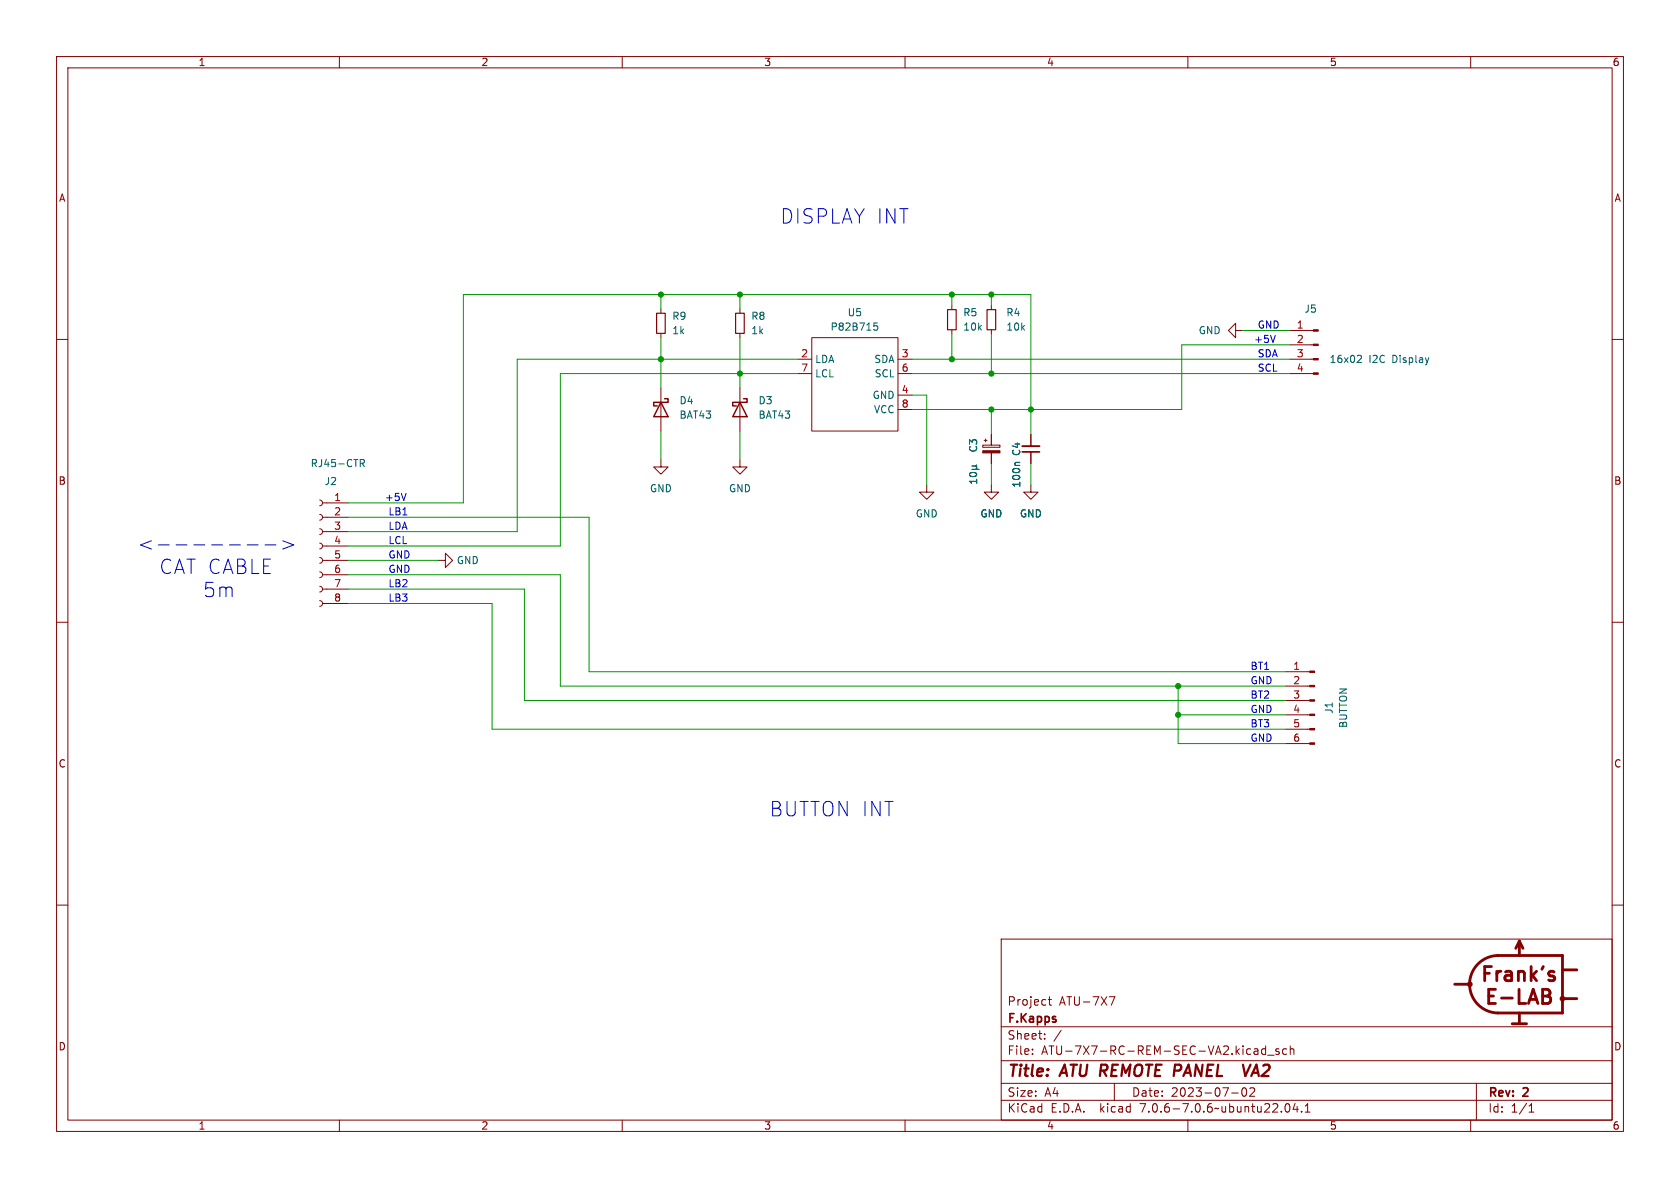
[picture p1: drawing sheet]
<svg xmlns="http://www.w3.org/2000/svg" width="297mm" height="210mm" viewBox="0 0 297 210" stroke-linecap="round" stroke-linejoin="round" font-family="sans-serif">
<g fill="none" stroke="#840000" stroke-width=".18">
<path d="M10 10h277v190h-277zM12 12h273v186h-273zM60 10v2M110 10v2M160 10v2M210 10v2M260 10v2M10 60h2M116.8 54.6v.8M116.8 58.9v.8M130.8 54.6v.8M130.8 58.9v.8"/>
<path d="M143.5 59.7h15.2v16.5h-15.2zM168.3 54v.7M168.3 58.3v.8M175.3 54v.7M175.3 58.3v.8M218.4 58.4v-1.2l-1.2 1.2 1.2 1.3v-1.3h1.3M228 58.4h4.2M285 60h2M116.8 68.6v7.6M130.8 68.6v7.6M141 63.5h2.5M141 66h2.5"/>
<path d="M158.7 63.5h2.6M158.7 69.9h2.6M158.7 66h2.6M158.7 72.4h2.6M173.7 78.7h3.1v.4h-3.1zM174 77.9h.5M174.2 77.6v.5M175.3 76.8v1.9M182.2 76.8v2.1M182.2 79.9v2M228 63.5h4.2M228 66h4.2"/>
<path d="M228 61h4.2M56.5 98.6l.4 .1 .1 .4-.1 .3-.4 .2M56.5 96l.4 .2 .1 .3-.1 .4-.4 .1M56.5 93.5l.4 .1 .1 .4-.1 .4-.4 .1M56.5 90.9l.4 .2 .1 .4-.1 .3-.4 .1M56.5 88.4l.4 .1 .1 .4-.1 .4-.4 .1M57 99.1h4.6M57 96.5h4.6M57 94h4.6M57 91.4h4.6M57 88.9h4.6M77.5 99.1h1.2v-1.3l1.3 1.3-1.3 1.2v-1.2"/>
<path d="M116.8 81.3v1.3h1.3l-1.3 1.2-1.2-1.2h1.2M130.8 81.3v1.3h1.3l-1.3 1.2-1.3-1.2h1.3M163.8 85.7v1.3h1.3l-1.3 1.3-1.2-1.3h1.2M175.3 85.7v1.3h1.2l-1.2 1.3-1.3-1.3h1.3M175.3 80.1v1.8M182.2 85.7v1.3h1.3l-1.3 1.3-1.2-1.3h1.2M10 110h2M56.5 106.2l.4 .1 .1 .4-.1 .4-.4 .1M56.5 103.6l.4 .2 .1 .4-.1 .3-.4 .1M56.5 101.1l.4 .1 .1 .4-.1 .4-.4 .1M57 106.7h4.6M57 104.1h4.6"/>
<path d="M57 101.6h4.6M227.3 118.7h4.2M285 110h2M227.3 131.4h4.2M227.3 128.9h4.2M227.3 126.4h4.2M227.3 123.8h4.2M227.3 121.3h4.2M10 160h2M285 160h2M177 166h108v32h-108zM185.3 176.7h.6"/>
<path d="M185.5 176.2v1.3l.4 .2M196.1 176.2h1l-.6 1.5M60 198v2M110 198v2M160 198v2M177 194.5h108M177 191.5h108M177 187.5h108M177 181.5h108M182.5 186.3v.1M182.5 185.5v.1M184.7 183.6v.1"/>
<path d="M184.7 182.8v.1M187.6 182.1l-1.3 2M197 191.5v3M210 198v2M217.7 193.2h1.2M219.7 192.4l.2-.1a.81 .81 0 0 1 .6 .6 .81 .81 0 0 1-.3 .8l-.2 .1a.81 .81 0 0 1-.3-1.4zM221 192.4l.5-.1 .2 .1 .1 .3-.9 1.1h.9M221.7 185.5h.6l.1 .9M221.7 186.3h.7M222.4 185.8l-.7 .1M223.7 185.5l-.4-.1-.3 .3v.4l.2 .2h.5M223.7 184.9v1.5"/>
<path d="M224.1 186.5h1.1M226.1 185.5l-.4-.1-.2 .2 .1 .2 .5 .2v.3h-.6M227.3 195.2l.2-.1a.81 .81 0 0 1 .6 .6 .81 .81 0 0 1-.3 .8l-.1 .1a.81 .81 0 0 1-.4-1.4zM227.5 185.5l-.5-.1-.3 .3v.4l.2 .2h.6M228.1 185.5l.2-.1 .4 .1v.9M228.1 184.9v1.5M229 195l-.4 1.1h.9M229.3 195.6v1M230.1 196.5v.1M230.7 196.6h.9M230.7 195.5l.5-.4v1.5M260 198v2"/>
<path d="M261 191.5v6.5M270.3 196.6h.9M270.3 195.5l.4-.4v1.5"/>
</g>
<path d="M219.7 188.2l.5 2 .9-2M221.2 190.2l.9-2 .4 2M221.5 189.6h.9" fill="none" stroke="#840000" stroke-width=".4"/>
<path d="M116.1 55.4h1.5v3.5h-1.5zM130 55.4h1.6v3.5h-1.6zM167.5 54.7h1.5v3.6h-1.5zM174.5 54.7h1.5v3.6h-1.5z" fill="none" stroke="#840000" stroke-width=".2"/>
<g fill="#840000" stroke="#840000" stroke-width=".18">
<path d="M173.7 79.7h3.1v.4h-3.1z"/>
<path d="M231.5 131.3h.9v.3h-.9z"/>
<path d="M231.5 128.8h.9v.2h-.9z"/>
<path d="M231.5 126.2h.9v.3h-.9z"/>
<path d="M231.5 123.7h.9v.3h-.9z"/>
<path d="M231.5 121.2h.9v.2h-.9z"/>
<path d="M231.5 118.6h.9v.3h-.9z"/>
<path d="M232.2 65.9h.8v.3h-.8z"/>
<path d="M232.2 63.4h.8v.2h-.8z"/>
<path d="M232.2 60.8h.8v.3h-.8z"/>
<path d="M232.2 58.3h.8v.2h-.8z"/>
</g>
<g fill="none" stroke="#006464" stroke-width=".18">
<path d="M154.5 57.1h.6M154.5 57.6h.4l.3 .2-.1 .5h-.6M171.4 78.5v-.8l.5 .5 .1-.4h.5l.2 .2-.2 .5M171.5 79a.6 .6 0 0 0 .4 .8 .6 .6 0 0 0 .8-.6l-.2-.2M240.1 62.8l.5 .1 .1 .3-.8 .9h.8M63.7 81.2h.5l.2 .3-.1 .3-.6 .1M64 81.9l.4 .6M171.5 83.6a.68 .68 0 0 1 1.2 .3 .72 .72 0 0 1-1.3-.1zM171.8 83h1.3M171.8 82.4h.7M172.5 82.4l.2 .1v.3l-.2 .2M172.7 84.7v.8"/>
<path d="M172.7 85.1h-1.3l.4 .4M172.7 82.2l-.2 .2M180.3 81.7h-.7l-.2 .2"/>
</g>
<path d="M180.7 78.9h3.1" fill="none" stroke="#840000" stroke-width=".33"/>
<path d="M180.7 79.9h3.1" fill="none" stroke="#840000" stroke-width=".3"/>
<path d="M116.8 71.1l1.3 2.6h-2.5zM117.5 70.5h.6v.6h-2.5v.7h.6M130.8 71.1l1.3 2.6h-2.6zM131.4 70.5h.7v.6h-2.6v.7h.7" fill="none" stroke="#840000" stroke-width=".25"/>
<g fill="none" stroke="#840000" stroke-width=".5">
<path d="M257.2 174h2.5M261.4 170.3a5.1 5.1 0 0 1 3.4-1.4h11.4v10.2h-11.4a5.1 5.1 0 0 1-4.6-3.2 5.1 5.1 0 0 1 1.2-5.6zM262.5 172.1h.8M263.2 176.1h.8M263.7 170.9h-1.2v2.5M264.4 174.9h-1.2v2.5h1.2M264.6 171.7v1.7M265.3 171.7a.64 .64 0 0 0-.7 .5M265.5 176.4h1.9M266.2 171.8l.2-.1 .7 .1 .1 .3v1.3M267.2 172.3l-.8 .1a.49 .49 0 0 0-.4 .5 .49 .49 0 0 0 .4 .5l.8-.2M268.4 171.9a.62 .62 0 0 1 1.1 .2v1.3"/>
<path d="M268.4 171.7v1.7M268.5 174.9v2.5h1.2M268.6 166.4v2.5M268.6 179.1v1.9M268.6 166.4l-.6 1.2M268.6 166.4l.6 1.2M270.2 177.4l.8-2.5 .9 2.5M270.4 176.7h1.2M270.7 170.9v2.5M270.9 172.4l.7 1M271.6 171.7l-.9 .9M272.7 176.1h.8"/>
<path d="M272.7 174.9h.8a.61 .61 0 0 1 .5 .6 .61 .61 0 0 1-.5 .6 .67 .67 0 0 1 .7 .6 .67 .67 0 0 1-.5 .7h-1zM272.8 170.9l-.2 .4M274.7 171.8l-.6-.1-.3 .4 .1 .3 .8 .2 .2 .3-.2 .3-.2 .2-.7-.2M276.2 176.5h2.6M276.2 171.5h2.6M267.3 181h2.6"/>
<circle cx="259.8" cy="174" r=".25"/>
<circle cx="276.2" cy="176.5" r=".25"/>
</g>
<path d="M225.5 59.3l-.5 1.2M26.8 95.6l-2 .7 2 .8M28 96.3h1.9M31.1 96.3h2M34.3 96.3h1.9M37.4 96.3h1.9M40.6 96.3h1.9M43.7 96.3h1.9M46.8 96.3h2M50 95.6l1.9 .7-1.9 .8M71.8 87.2l-.4 1.3" fill="none" stroke="#0000c2" stroke-width=".18"/>
<g fill="none" stroke="#009600" stroke-width=".18">
<path d="M116.8 52.1v2.5M116.8 59.7v8.9M130.8 52.1v2.5M130.8 59.7v8.9M168.3 52.1v1.9M168.3 59.1v4.4M175.3 52.1v1.9M175.3 59.1v6.9M219.7 58.4h8.3M116.8 76.2v5.1M130.8 76.2v5.1M141 66h-41.9v30.5h-37.5"/>
<path d="M141 63.5h-49.6v30.5h-29.8M161.3 63.5h66.7M161.3 66h66.7M161.3 69.9h2.5v15.8M175.3 72.4v4.4M182.2 76.8v-24.7h-100.3v36.8h-20.3M228 61h-19.1v11.4h-47.6M61.6 91.4h42.5v27.3h123.2M61.6 99.1h15.9M175.3 81.9v3.8M182.2 81.9v3.8M61.6 101.6h37.5v19.7h128.2"/>
<path d="M61.6 106.7h25.4v22.2h140.3M61.6 104.1h31.1v19.7h134.6M208.3 121.3v10.1h19M208.3 126.4h19"/>
</g>
<g fill="#009600" stroke="#009600" stroke-width=".18">
<circle cx="130.8" cy="66" r=".46"/>
<circle cx="130.8" cy="52.1" r=".46"/>
<circle cx="116.8" cy="63.5" r=".46"/>
<circle cx="168.3" cy="52.1" r=".46"/>
<circle cx="116.8" cy="52.1" r=".46"/>
<circle cx="168.3" cy="63.5" r=".46"/>
<circle cx="175.3" cy="52.1" r=".46"/>
<circle cx="175.3" cy="72.4" r=".46"/>
<circle cx="182.2" cy="72.4" r=".46"/>
<circle cx="175.3" cy="66" r=".46"/>
<circle cx="208.3" cy="126.4" r=".46"/>
<circle cx="208.3" cy="121.3" r=".46"/>
</g>
<g font-size="3.5" fill="#0000c2">
<text x="137.8" y="39.8">DISPLAY INT</text>
<text x="27.9" y="101.7">CAT CABLE</text>
<text x="35.4" y="105.8">5m</text>
<text x="135.9" y="144.5">BUTTON INT</text>
</g>
<g font-size="2.8" fill="#840000">
<text x="178" y="190.9">Title:</text>
<text x="187.7" y="190.9">ATU REMOTE PANEL</text>
<text x="223" y="190.9">VA2</text>
</g>
<g font-size="2.1" fill="#840000">
<text x="178" y="178">Project</text>
<text x="187.2" y="178">ATU-7X7</text>
<text x="178" y="184">Sheet:</text>
<text x="178" y="181.2">F.Kapps</text>
<text x="178" y="186.7">File:</text>
<text x="184.1" y="186.7">ATU-7X7-RC-REM-SEC-VA2.kicad_sch</text>
<text x="178" y="196.9">KiCad</text>
<text x="178" y="194.1">Size:</text>
<text x="184.7" y="194.1">A4</text>
<text x="185.7" y="196.9">E.D.A.</text>
<text x="194.6" y="196.9">kicad</text>
<text x="200" y="194.1">Date:</text>
<text x="201.8" y="196.9">7.0.6-7.0.6~ubuntu22.04.1</text>
<text x="207" y="194.1">2023-07-02</text>
<text x="263" y="194.3">Rev:</text>
<text x="263" y="196.9">Id:</text>
<text x="267.1" y="196.9">1/1</text>
<text x="269.4" y="194.3">2</text>
</g>
<g font-size="1.8" fill="#840000">
<text x="35" y="11.9">1</text>
<text x="85" y="11.9">2</text>
<text x="135" y="11.9">3</text>
<text x="185" y="11.9">4</text>
<text x="235" y="11.9">5</text>
<text x="285" y="11.9">6</text>
<text x="10.3" y="35.9">A</text>
<text x="285.3" y="35.9">A</text>
<text x="10.3" y="85.9">B</text>
<text x="285.3" y="85.9">B</text>
<text x="10.3" y="135.9">C</text>
<text x="285.3" y="135.9">C</text>
<text x="10.3" y="185.9">D</text>
<text x="285.3" y="185.9">D</text>
<text x="35" y="199.9">1</text>
<text x="85" y="199.9">2</text>
<text x="135" y="199.9">3</text>
<text x="185" y="199.9">4</text>
<text x="235" y="199.9">5</text>
<text x="285" y="199.9">6</text>
</g>
<g font-size="1.8" fill="#006464">
<text x="118.8" y="56.7">R9</text>
<text x="118.8" y="59.3">1k</text>
<text x="132.7" y="56.7">R8</text>
<text x="132.7" y="59.3">1k</text>
<text x="146.7" y="58.6">P82B715</text>
<text x="149.8" y="56.1">U5</text>
<text x="170.2" y="56.1">R5</text>
<text x="170.2" y="58.6">10k</text>
<text x="177.8" y="56.1">R4</text>
<text x="177.8" y="58.6">10k</text>
<text x="211.8" y="59.3">GND</text>
<text x="230.5" y="55.5">J5</text>
<text x="144" y="64.4">LDA</text>
<text x="154.5" y="64.4">SDA</text>
<text x="235" y="64.4">16x02</text>
<text x="242" y="64.4">I2C</text>
<text x="246.3" y="64.4">Display</text>
<text x="120" y="71.7">D4</text>
<text x="134" y="71.7">D3</text>
<text x="144" y="66.9">LCL</text>
<text x="154.2" y="70.7">GND</text>
<text x="154.5" y="66.9">SCL</text>
<text x="120" y="74.2">BAT43</text>
<text x="134" y="74.2">BAT43</text>
<text x="154.4" y="73.3">VCC</text>
<text x="54.8" y="82.8">RJ45-CTR</text>
<text x="180.6" y="80.7" transform="rotate(-90 180.6 80.7)">C4</text>
<text x="57.3" y="86">J2</text>
<text x="114.8" y="87.2">GND</text>
<text x="128.8" y="87.2">GND</text>
<text x="180.6" y="86.3" transform="rotate(-90 180.6 86.3)">100n</text>
<text x="161.8" y="91.7">GND</text>
<text x="173.2" y="91.7">GND</text>
<text x="180.2" y="91.7">GND</text>
<text x="80.7" y="99.9">GND</text>
<text x="235.8" y="126.3" transform="rotate(-90 235.8 126.3)">J1</text>
<text x="238.4" y="128.8" transform="rotate(-90 238.4 128.8)">BUTTON</text>
</g>
<g font-size="1.8" fill="#0000c2">
<text x="222.2" y="58.2">GND</text>
<text x="221.6" y="60.7">+5V</text>
<text x="222.2" y="65.8">SCL</text>
<text x="222.2" y="63.3">SDA</text>
<text x="67.9" y="88.7">+5V</text>
<text x="68.6" y="91.2">LB1</text>
<text x="68.6" y="93.7">LDA</text>
<text x="68.6" y="101.4">GND</text>
<text x="68.6" y="98.8">GND</text>
<text x="68.6" y="96.3">LCL</text>
<text x="68.6" y="103.9">LB2</text>
<text x="68.6" y="106.4">LB3</text>
<text x="221" y="118.5">BT1</text>
<text x="221" y="121">GND</text>
<text x="221" y="123.6">BT2</text>
<text x="221" y="126.1">GND</text>
<text x="221" y="131.2">GND</text>
<text x="221" y="128.7">BT3</text>
</g>
<g font-size="1.8" fill="#a90000">
<text x="229.2" y="58.2">1</text>
<text x="141.5" y="63.2">2</text>
<text x="141.5" y="65.8">7</text>
<text x="159.3" y="63.2">3</text>
<text x="159.3" y="65.8">6</text>
<text x="229.2" y="60.7">2</text>
<text x="229.2" y="63.2">3</text>
<text x="229.2" y="65.8">4</text>
<text x="159.3" y="69.6">4</text>
<text x="159.3" y="72.1">8</text>
<text x="59" y="88.6">1</text>
<text x="59" y="91.2">2</text>
<text x="59" y="93.7">3</text>
<text x="59" y="96.3">4</text>
<text x="59" y="98.8">5</text>
<text x="59" y="101.3">6</text>
<text x="59" y="103.9">7</text>
<text x="59" y="106.4">8</text>
<text x="228.5" y="118.5">1</text>
<text x="228.5" y="121">2</text>
<text x="228.5" y="123.6">3</text>
<text x="228.5" y="126.1">4</text>
<text x="228.5" y="128.7">5</text>
<text x="228.5" y="131.2">6</text>
</g>
</svg>
